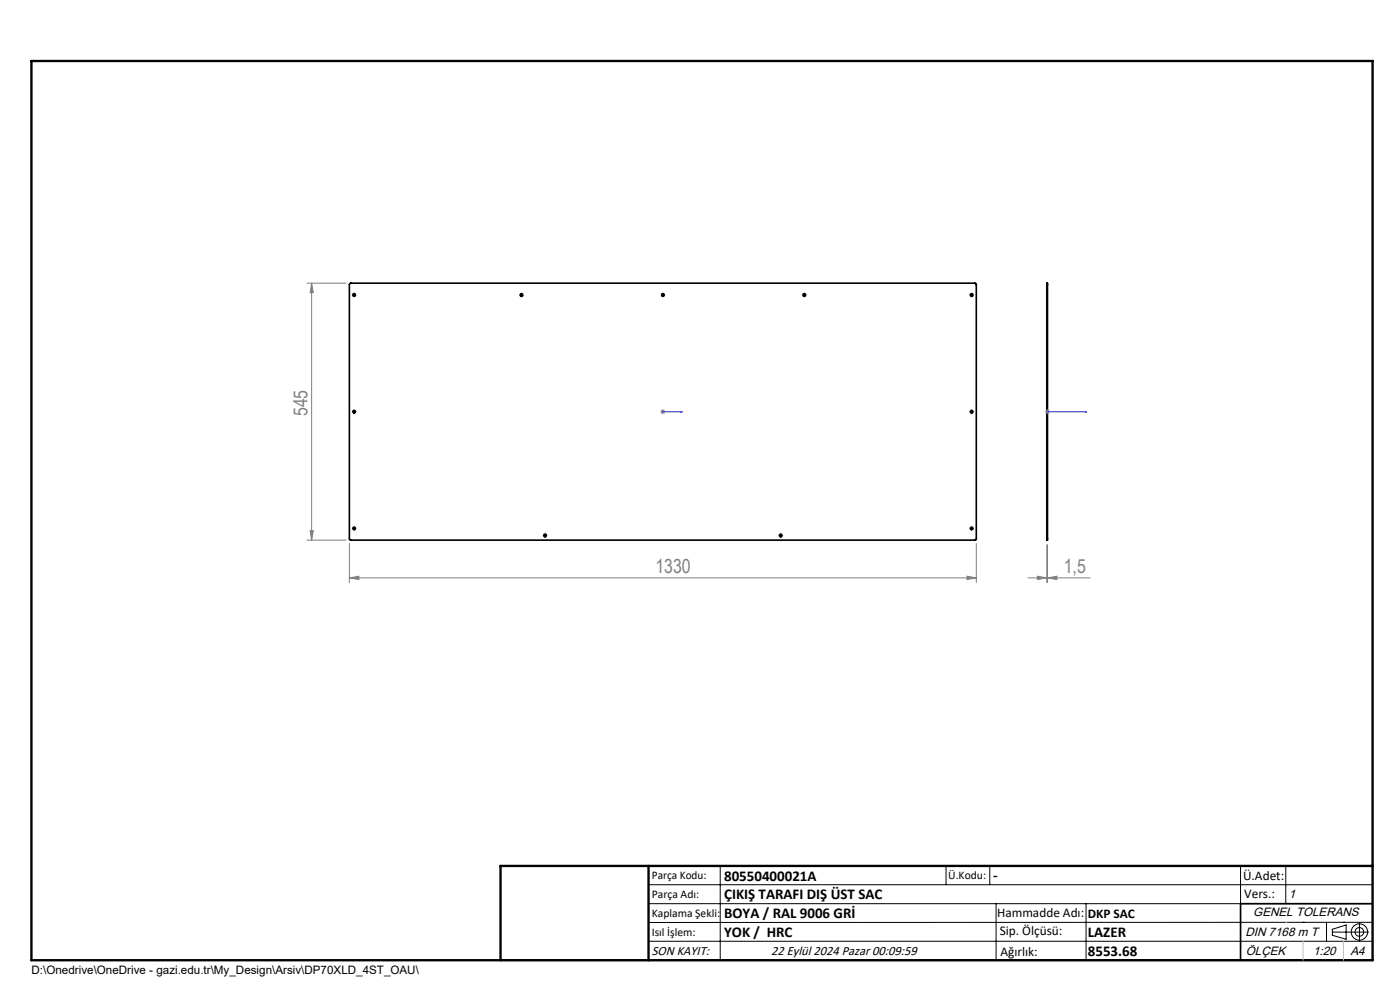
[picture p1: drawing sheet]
<svg xmlns="http://www.w3.org/2000/svg" width="297mm" height="210mm" viewBox="0 0 297 210" stroke-linecap="round" stroke-linejoin="round" font-family="sans-serif">
<g fill="none" stroke="#000" stroke-width=".35">
<path d="M74.2 60.2l132.7-.1 .2 .1v54.2l-.2 .2-132.6-.1-.2-.2zM222.1 60.4v-.3h.1v.3M222.1 60.4v53.9M222.1 60.4h.1M222.2 60.4v53.9M222.1 114.3v.3h.1v-.3M222.1 114.3h.1M291.2 191.7h-28v12M106.2 203.7h185"/>
<circle cx="75.1" cy="62.6" r=".28"/>
<circle cx="110.6" cy="62.6" r=".27"/>
<circle cx="140.6" cy="62.6" r=".28"/>
<circle cx="170.6" cy="62.6" r=".28"/>
<circle cx="206.1" cy="62.6" r=".27"/>
<circle cx="75.1" cy="87.3" r=".27"/>
<circle cx="206.1" cy="87.3" r=".26"/>
<circle cx="75.1" cy="112.1" r=".27"/>
<circle cx="115.6" cy="113.6" r=".28"/>
<circle cx="165.6" cy="113.6" r=".27"/>
<circle cx="206.1" cy="112.1" r=".26"/>
</g>
<g fill="none" stroke="#000" stroke-width=".21">
<path d="M74.9 62.6h.5M75.1 62.3v.5M110.4 62.6h.5M110.6 62.3v.5M140.4 62.6h.5M140.6 62.3v.5M170.4 62.6h.5M170.6 62.3v.5M205.9 62.6h.5M206.1 62.3v.5M74.9 87.3h.5M75.1 87.1v.5"/>
<path d="M205.9 87.3h.5M206.1 87.1v.5M74.9 112.1h.5M75.1 111.8v.5M115.4 113.6h.5M115.6 113.3v.5M165.4 113.6h.5M165.6 113.3v.5M205.9 112.1h.5M206.1 111.8v.5M137.6 187.7h153.6M137.6 191.7h153.6"/>
<path d="M137.6 199.7h153.6M152.8 183.7v20M200.7 183.7v4M210 183.7v4M211.3 191.7v12M230.4 191.7v12M263.2 183.7v20M272.8 183.7v8M276.4 195.6h.1M281.4 195.6v4.1M282.6 197.7h7.8M282.6 197.1l3-.9v3l-3-.8z"/>
<path d="M285 195.6h.1M288.4 195.8v3.8M291.2 195.6l-153.6 .1"/>
<circle cx="288.4" cy="197.7" r="1.74"/>
<circle cx="288.4" cy="197.7" r=".93"/>
</g>
<path d="M140.5 87.3h.2zM140.6 87.3h.1M140.6 87.3h4.2M144.8 87.3h-.4h.4M222.1 87.3h.2zM222.2 87.3h.1M222.2 87.3h8.3M230.5 87.3h-.4h.4" fill="none" stroke="#00f" stroke-width=".21"/>
<g fill="none" stroke="#808080" stroke-width=".21">
<path d="M65.1 60.1h8.3M66.1 60.1l.4 2h-.7zM66.1 60.1v54.5M140.1 87.3h1M140.3 87l.7 .7M140.6 86.8v1M141 87l-.7 .7M221.7 87.3h1M221.9 87l.7 .7M222.2 86.8v1M222.6 87l-.7 .7M65.1 114.6h8.3"/>
<path d="M65.8 112.6h.7l-.4 2zM74.1 115.3v8.3M207.1 115.3v8.3M222.1 115.6v8M222.2 115.6v8M74.1 122.6l2-.4v.7zM74.1 122.6h133M205.1 122.2l2 .4-2 .3zM218.1 122.6h13.2M220.1 122.2l2 .4-2 .3zM222.2 122.6l2-.4v.7z"/>
</g>
<g fill="none" stroke="#000" stroke-width=".21" stroke-dasharray="15.2 1.3 1.3 1.3" stroke-linecap="butt">
<path d="M75.1 62.1v-.1M75.6 62.6h.1M110.6 62.1v-.1M111.1 62.6h.1M140.6 62.1v-.1M141.1 62.6h.1M170.6 62.1v-.1M171.1 62.6h.1M206.1 62.1v-.1M206.6 62.6h.1M75.6 87.3h.1M206.6 87.3h.1"/>
<path d="M75.1 111.6v-.1M75.6 112.1h.1M115.6 113.1v-.1M116.1 113.6h.1M165.6 113.1v-.1M166.1 113.6h.1M206.1 111.6v-.1M206.6 112.1h.1"/>
</g>
<path d="M6.7 12.9h284.5v190.8h-284.5zM137.6 183.7v20M291.2 183.7h-185v20" fill="none" stroke="#000" stroke-width=".5"/>
<path d="M272.8 195.6h.1M276.4 199.7v4M285 199.7v4" fill="none" stroke="#c0c0c0" stroke-width=".21"/>
<g fill="#00f">
<path d="M144.4 87.3h.4zM140.5 87.3h.2z"/>
<path d="M222.1 87.3h.2zM230.1 87.3h.4z"/>
</g>
<g fill="#808080">
<path d="M222.2 122.6l2-.4v.7zM220.1 122.2l2 .4-2 .3z"/>
<path d="M74.1 122.6l2-.4v.7zM205.1 122.2l2 .4-2 .3z"/>
<path d="M65.8 112.6h.7l-.4 2zM66.1 60.1l.4 2h-.7z"/>
</g>
<g font-size="4.1" fill="#808080">
<text x="65.2" y="88.3" transform="rotate(-90 65.2 88.3)">545</text>
<text x="139" y="121.6">1330</text>
<text x="225.7" y="121.6">1,5</text>
</g>
<g font-size="3.2">
<text x="153.6" y="186.8">80550400021A</text>
<text x="153.6" y="190.8">ÇIKIŞ TARAFI DIŞ ÜST SAC</text>
<text x="210.7" y="186.6">-</text>
<text x="153.6" y="194.8">BOYA / RAL 9006 GRİ</text>
<text x="153.6" y="198.8">YOK / HRC</text>
<text x="230.8" y="198.7">LAZER</text>
<text x="230.8" y="202.8">8553.68</text>
</g>
<g font-size="2.8">
<text x="263.7" y="186.7">Ü.Adet:</text>
<text x="263.9" y="190.5">Vers.:</text>
<text x="211.5" y="194.5">Hammadde Adı:</text>
<text x="230.8" y="194.7">DKP SAC</text>
<text x="138.3" y="202.6">SON KAYIT:</text>
<text x="163.6" y="202.6">22 Eylül 2024 Pazar 00:09:59</text>
<text x="212.1" y="198.4">Sip. Ölçüsü:</text>
<text x="212.2" y="202.7">Ağırlık:</text>
</g>
<g font-size="2.6">
<text x="273.4" y="190.4">1</text>
<text x="265.9" y="194.4">GENEL TOLERANS</text>
<text x="264.2" y="198.5">DIN 7168 m T</text>
<text x="264.3" y="202.6">ÖLÇEK</text>
<text x="278.5" y="202.6">1:20</text>
<text x="286.5" y="202.6">A4</text>
</g>
<g font-size="2.5">
<text x="138.3" y="186.4">Parça Kodu:</text>
<text x="138.3" y="190.5">Parça Adı:</text>
<text x="201.2" y="186.5">Ü.Kodu:</text>
<text x="138.3" y="194.5">Kaplama Şekli:</text>
<text x="138.3" y="198.6">Isıl İşlem:</text>
<text x="6.7" y="206.7">D:\Onedrive\OneDrive - gazi.edu.tr\My_Design\Arsiv\DP70XLD_4ST_OAU\</text>
</g>
</svg>
